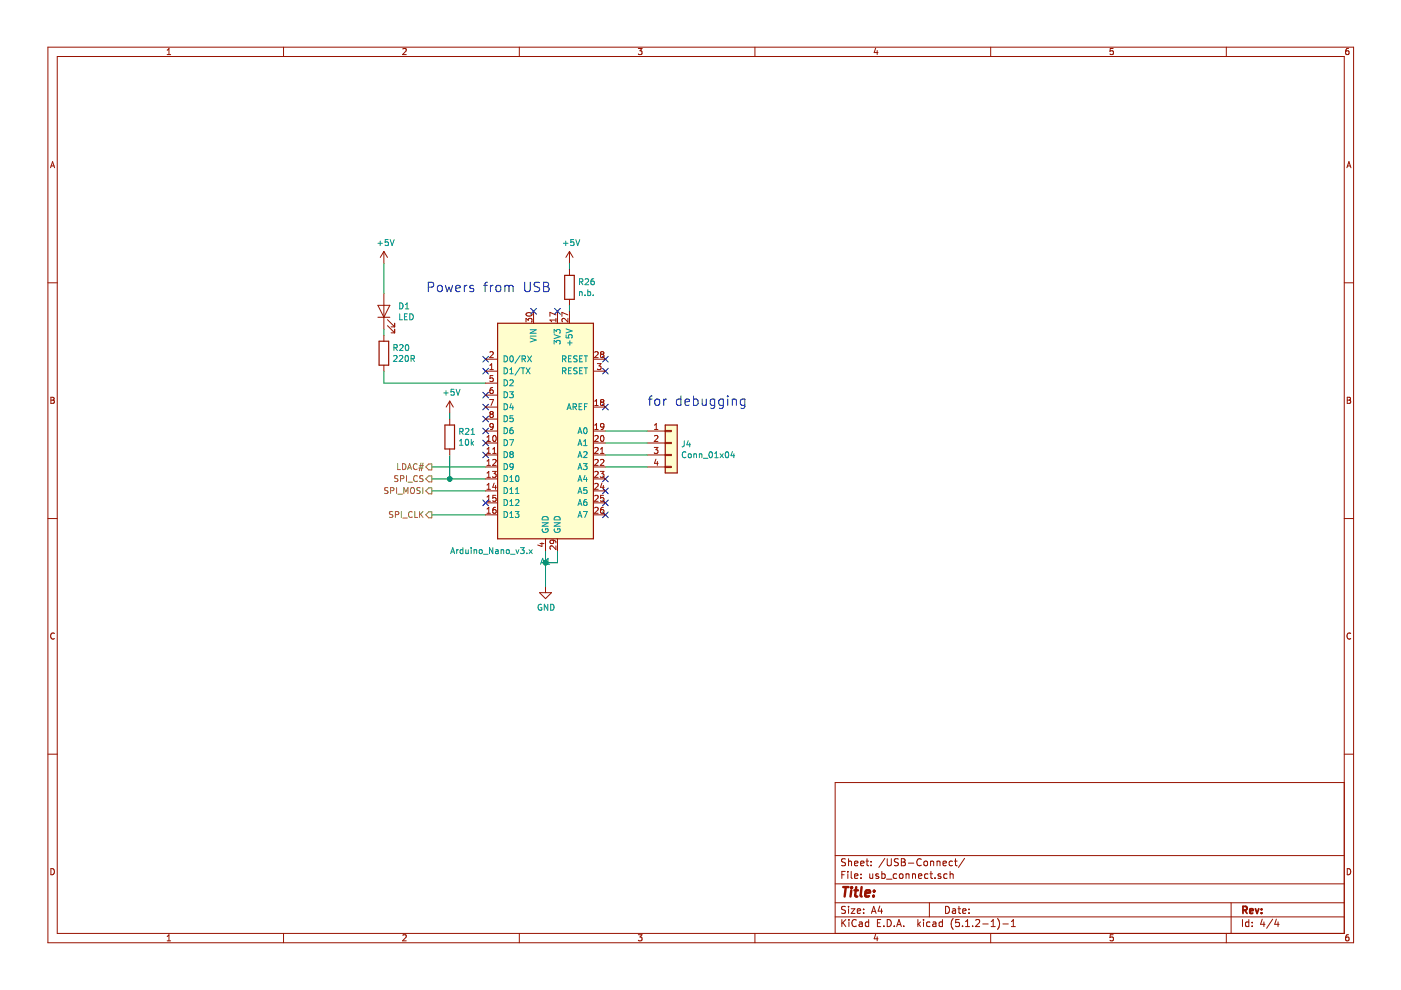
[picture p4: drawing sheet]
EESchema Schematic File Version 4
LIBS:laser_control-cache
EELAYER 29 0
EELAYER END
$Descr A4 11693 8268
encoding utf-8
Sheet 4 4
Title ""
Date ""
Rev ""
Comp ""
Comment1 ""
Comment2 ""
Comment3 ""
Comment4 ""
$EndDescr
$Comp
L power:GND #PWR026
U 1 1
P 4550 4900
F 0 "#PWR026" H 4550 4650 50  0001 C CNN
F 1 "GND" H 4555 4727 50  0000 C CNN
F 2 "" H 4550 4900 50  0001 C CNN
F 3 "" H 4550 4900 50  0001 C CNN
	1    4550 4900
	1    0    0    -1  
$EndComp
Wire Wire Line
	4550 4600 4550 4700
Wire Wire Line
	4550 4700 4650 4700
Wire Wire Line
	4650 4700 4650 4600
Connection ~ 4550 4700
Wire Wire Line
	4550 4700 4550 4900
Text HLabel 3600 4000 0    50   Output ~ 0
SPI_CS
Text HLabel 3600 4100 0    50   Output ~ 0
SPI_MOSI
Text HLabel 3600 4300 0    50   Output ~ 0
SPI_CLK
Wire Wire Line
	4050 4000 3750 4000
$Comp
L power:+5V #PWR025
U 1 1
P 3750 3450
F 0 "#PWR025" H 3750 3300 50  0001 C CNN
F 1 "+5V" H 3765 3623 50  0000 C CNN
F 2 "" H 3750 3450 50  0001 C CNN
F 3 "" H 3750 3450 50  0001 C CNN
	1    3750 3450
	1    0    0    -1  
$EndComp
Wire Wire Line
	3750 3450 3750 3500
Wire Wire Line
	3750 3800 3750 4000
Connection ~ 3750 4000
Wire Wire Line
	3750 4000 3600 4000
Wire Wire Line
	4050 4100 3600 4100
Wire Wire Line
	4050 4300 3600 4300
$Comp
L Device:R R21
U 1 1
P 3750 3650
F 0 "R21" H 3820 3696 50  0000 L CNN
F 1 "10k" H 3820 3605 50  0000 L CNN
F 2 "Resistor_SMD:R_0805_2012Metric_Pad1.15x1.40mm_HandSolder" V 3680 3650 50  0001 C CNN
F 3 "~" H 3750 3650 50  0001 C CNN
	1    3750 3650
	1    0    0    -1  
$EndComp
$Comp
L Device:LED D1
U 1 1
P 3200 2600
F 0 "D1" V 3239 2483 50  0000 R CNN
F 1 "LED" V 3148 2483 50  0000 R CNN
F 2 "digikey-footprints:LED_3mm_Radial" H 3200 2600 50  0001 C CNN
F 3 "~" H 3200 2600 50  0001 C CNN
	1    3200 2600
	0    -1   -1   0   
$EndComp
$Comp
L Device:R R20
U 1 1
P 3200 2950
F 0 "R20" H 3270 2996 50  0000 L CNN
F 1 "220R" H 3270 2905 50  0000 L CNN
F 2 "Resistor_SMD:R_0805_2012Metric_Pad1.15x1.40mm_HandSolder" V 3130 2950 50  0001 C CNN
F 3 "~" H 3200 2950 50  0001 C CNN
	1    3200 2950
	1    0    0    -1  
$EndComp
Wire Wire Line
	4050 3200 3200 3200
$Comp
L Connector_Generic:Conn_01x04 J4
U 1 1
P 5600 3700
F 0 "J4" H 5680 3692 50  0000 L CNN
F 1 "Conn_01x04" H 5680 3601 50  0000 L CNN
F 2 "Connector_PinHeader_2.54mm:PinHeader_1x04_P2.54mm_Vertical" H 5600 3700 50  0001 C CNN
F 3 "~" H 5600 3700 50  0001 C CNN
	1    5600 3700
	1    0    0    -1  
$EndComp
Wire Wire Line
	5050 3600 5400 3600
Wire Wire Line
	5050 3700 5400 3700
Wire Wire Line
	5050 3800 5400 3800
Wire Wire Line
	5050 3900 5400 3900
Text Notes 3550 2450 0    79   ~ 0
Powers from USB
NoConn ~ 4050 3000
NoConn ~ 4050 3100
NoConn ~ 4050 3300
NoConn ~ 4050 3400
NoConn ~ 4050 3500
NoConn ~ 4050 3600
NoConn ~ 4050 3700
NoConn ~ 4050 3800
NoConn ~ 5050 3000
NoConn ~ 5050 3100
NoConn ~ 5050 3400
NoConn ~ 5050 4000
NoConn ~ 5050 4100
NoConn ~ 5050 4200
NoConn ~ 5050 4300
$Comp
L MCU_Module:Arduino_Nano_v3.x A1
U 1 1
P 4550 3600
F 0 "A1" H 4550 2511 50  0000 C CNN
F 1 "Arduino_Nano_v3.x" H 4100 2600 50  0000 C CNN
F 2 "Module:Arduino_Nano" H 4700 2650 50  0001 L CNN
F 3 "http://www.mouser.com/pdfdocs/Gravitech_Arduino_Nano3_0.pdf" H 4550 2600 50  0001 C CNN
	1    4550 3600
	1    0    0    -1  
$EndComp
NoConn ~ 4450 2600
NoConn ~ 4650 2600
Text Notes 5400 3400 0    79   ~ 0
for debugging
$Comp
L power:+5V #PWR030
U 1 1
P 4750 2200
F 0 "#PWR030" H 4750 2050 50  0001 C CNN
F 1 "+5V" H 4765 2373 50  0000 C CNN
F 2 "" H 4750 2200 50  0001 C CNN
F 3 "" H 4750 2200 50  0001 C CNN
	1    4750 2200
	1    0    0    -1  
$EndComp
$Comp
L Device:R R26
U 1 1
P 4750 2400
F 0 "R26" H 4820 2446 50  0000 L CNN
F 1 "n.b." H 4820 2355 50  0000 L CNN
F 2 "Resistor_SMD:R_0805_2012Metric_Pad1.15x1.40mm_HandSolder" V 4680 2400 50  0001 C CNN
F 3 "~" H 4750 2400 50  0001 C CNN
	1    4750 2400
	1    0    0    -1  
$EndComp
Wire Wire Line
	4750 2200 4750 2250
Wire Wire Line
	4750 2550 4750 2600
NoConn ~ 4050 4200
Text HLabel 3600 3900 0    50   Output ~ 0
LDAC#
Wire Wire Line
	4050 3900 3600 3900
$Comp
L power:+5V #PWR0101
U 1 1
P 3200 2200
F 0 "#PWR0101" H 3200 2050 50  0001 C CNN
F 1 "+5V" H 3215 2373 50  0000 C CNN
F 2 "" H 3200 2200 50  0001 C CNN
F 3 "" H 3200 2200 50  0001 C CNN
	1    3200 2200
	1    0    0    -1  
$EndComp
Wire Wire Line
	3200 2200 3200 2450
Wire Wire Line
	3200 2750 3200 2800
Wire Wire Line
	3200 3100 3200 3200
$EndSCHEMATC
